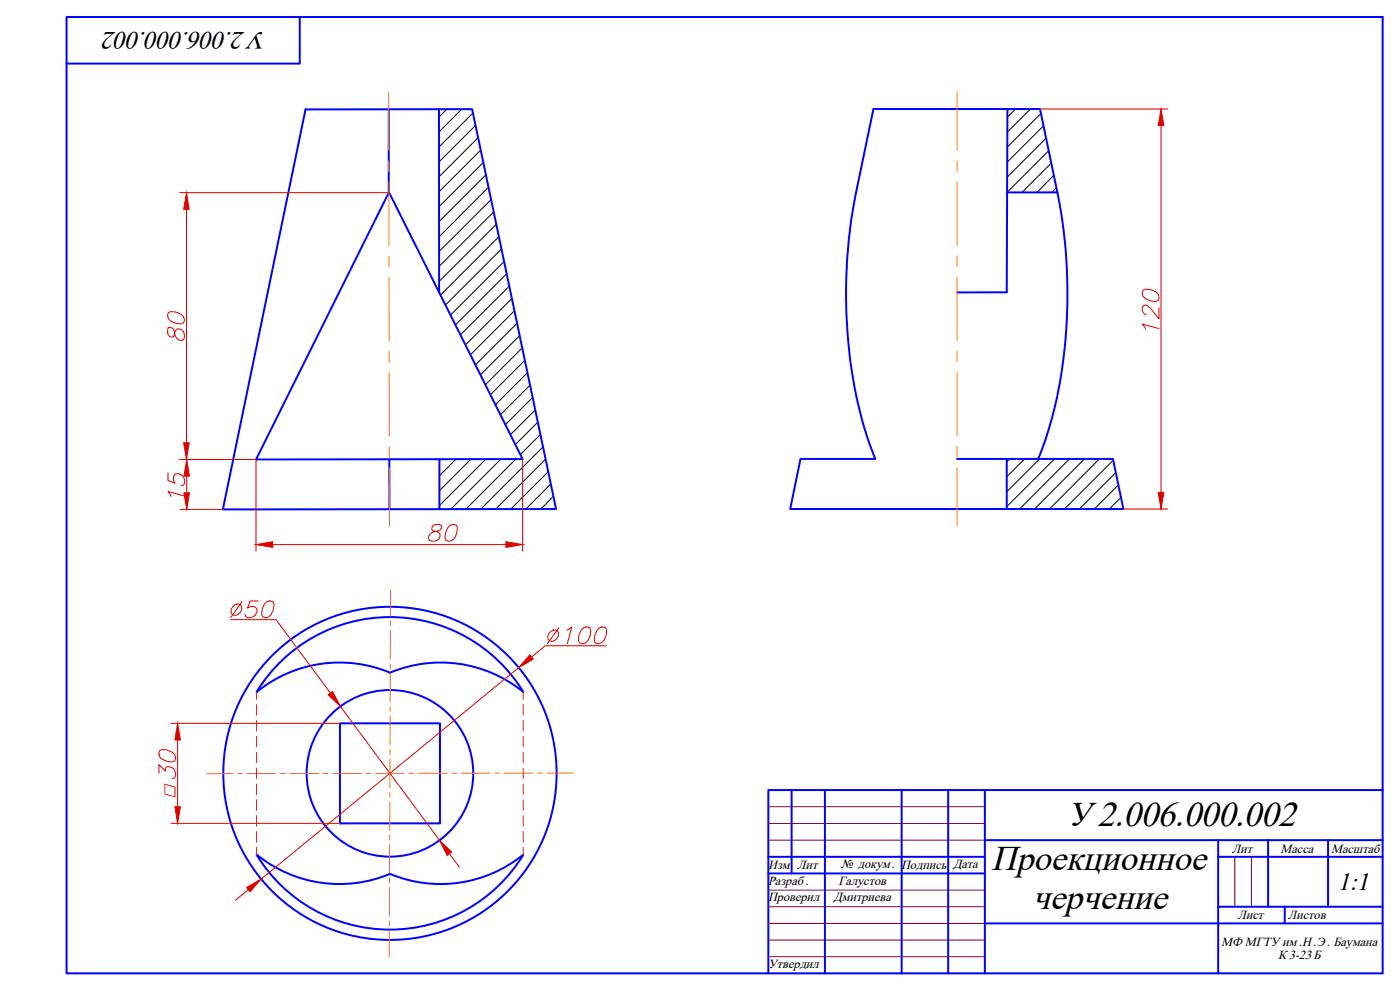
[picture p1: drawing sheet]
<svg xmlns="http://www.w3.org/2000/svg" width="420mm" height="297mm" viewBox="0 0 420 297" stroke-linecap="round" stroke-linejoin="round" font-family="sans-serif">
<g fill="none" stroke="#00f" stroke-width=".59">
<path d="M20 5.1h395v286.9h-395zM90 5.1v14h-70M91.7 32.8h50l25.2 119.9-100 .2zM116.7 32.8v25l-39.9 80.1 80-.2-40-79.9M131.7 32.8l.1 55M302.3 32.7l-.2 55h-14.9M302.1 57.7h15.2M317.3 57.7l-5.2-25h-50l-5.2 25a151.6 151.6 0 0 0 3.2 73.1l2.6 6.9h-22.5l-3 15h99.9l-3.1-15h-46.8M317.3 57.7a152.5 152.5 0 0 1-2.4 70.6l-1.1 3.6-2.2 5.8M116.8 137.8l.1 15M131.9 137.8v15M302.1 137.7v15"/>
<path d="M83.8 199a46.9 46.9 0 0 1 73.2 8.6 39.3 39.3 0 0 0-39.9-5.8 39.4 39.4 0 0 0-40.1 5.8l2.5-3.7zM102 217h30v30h-30zM237.6 237.1v25M247.6 237.1v54.9M270.6 237.1v54.9M284.6 237.1v54.9M295.6 237.1v54.9M415 237.1h-184.4v54.9M77 256.5a39.6 39.6 0 0 0 40.1 5.7 39.4 39.4 0 0 0 39.9-5.7 46.9 46.9 0 0 1-80 0zM230.6 257.1h65M295.6 252.1h119.4M365.6 257.1h49.4"/>
<path d="M365.6 252.1v39.9M380.6 252.1v19.9M398.6 252.1v20M230.6 262.1h65M295.6 277.1h119.4M365.6 272.1h49.4M385.6 272.1v5"/>
<circle cx="117" cy="232" r="25"/>
<circle cx="117" cy="232" r="50"/>
</g>
<path d="M230.6 252.1h65M230.6 247.1h65M230.6 242h65M370.6 257.1v15M375.6 257.1v15M230.6 277.1h65M230.6 272.1h65M230.6 267.1h65M230.6 287h65M230.6 282.1h65" fill="none" stroke="#720039" stroke-width=".3"/>
<g fill="none" stroke="#d00" stroke-width=".3">
<path d="M312.1 32.7h38.3M348.4 37.7v110M53.9 57.8h62.8M56 62.8v70.1M50.5 98.3a2.19 2.19 0 0 0 .6 2.7h.9l.5-1.2a1.46 1.46 0 0 1 1.6-1.1 1.46 1.46 0 0 1 1.2 1.6v.9l-.2 .7a1.82 1.82 0 0 1-2.6-1.7l-.3-1a1.29 1.29 0 0 0-1.7-.9zM50.5 93.8a4.3 4.3 0 0 1 4.6 1.2l.2 .7-.2 1.2a4.1 4.1 0 0 1-4.6-1.2l-.2-.8zM343.1 87.1a4.1 4.1 0 0 1 4.5 1.2l.2 .8-.2 1.1a4.1 4.1 0 0 1-4.5-1.2l-.3-.8zM347.8 98.6l-5-1.4 1 1.5M347.8 92.4v3.3l-2.4-3a1.81 1.81 0 0 0-2.1-1.1l-.2 .2a1.76 1.76 0 0 0 .9 2.6M53.9 137.9h22.9v27.5M156.8 137.7v27.7M50.4 141.8v2.4l2.1 .8a1.61 1.61 0 0 1-.4-1.8 1.61 1.61 0 0 1 1.4-1.1 2.16 2.16 0 0 1 1.4 3.5l-.5 .1"/>
<path d="M54 152.9h12.9M55.4 148.8l-5-1.3 1 1.5M56 142.9v5M130 157.6l-.3 .5v.9l2 .8a1.59 1.59 0 0 1 .2 1.6 1.59 1.59 0 0 1-1.4 1h-1l-.6-.3a1.81 1.81 0 0 1 1.6-2.6l1-.2a1.29 1.29 0 0 0 1-1.7l-.7-.2zM135.1 157.6l.7-.2 1.2 .2a4.3 4.3 0 0 1-1.2 4.5l-.8 .3-1.1-.3a4.1 4.1 0 0 1 1.2-4.5zM337.1 152.7h13.3M81.8 163.4h70M69.2 185.9h13.6l16.3 22M69.9 182a1.55 1.55 0 0 1 2.6 0 2.05 2.05 0 0 1-.6 2 2.05 2.05 0 0 1-2.2 .3 1.75 1.75 0 0 1 .2-2.3zM72.6 180.5l-3.4 4.8M77.5 180.3h-2.4l-.8 2.1a1.61 1.61 0 0 1 1.7-.4 1.61 1.61 0 0 1 1.1 1.4 2.15 2.15 0 0 1-3.4 1.4l-.2-.5M80 180.5l.8-.2 1.1 .2a4.1 4.1 0 0 1-1.2 4.6l-.8 .2-1.1-.2a4.1 4.1 0 0 1 1.2-4.6z"/>
<path d="M165 189.8a1.55 1.55 0 0 1 2.6 0 2.11 2.11 0 0 1-2.8 2.4 1.69 1.69 0 0 1 .2-2.4zM167.7 188.4l-3.4 4.7M170.1 189l1.5-.9-1.3 5M175.1 188.4l.8-.3 1.1 .3a4.1 4.1 0 0 1-1.2 4.5l-.8 .2-1.1-.2a4.1 4.1 0 0 1 1.2-4.5zM179.2 189a1.87 1.87 0 0 1 2.6-.6 4 4 0 0 1-1.2 4.5 1.38 1.38 0 0 1-2.2-.7v-1.2zM182 193.7h-18.3l-4.2 3.4M51.3 217h50.7M102.2 211.9l29.7 40.2M155.7 200.3l-77.3 63.5M47.7 232.1v-2.7l1.9 2 .2-1.2a2.07 2.07 0 0 1 2.5 .7 2.07 2.07 0 0 1-.1 2.6l-.5 .1M47.9 225.2a4.1 4.1 0 0 1 4.6 1.2l.2 .8-.2 1.1a4.1 4.1 0 0 1-4.6-1.2l-.2-.8zM53.3 222v20"/>
<path d="M51.3 247h50.7M134.9 256.1l3 4.1M74.5 266.9l-3.8 3.2"/>
</g>
<g fill="#d00" stroke="#d00" stroke-width=".3">
<path d="M131.9 252.1l3.7 3.5-1.4 1.1z"/>
<path d="M98.5 208.4l1.3-.9 2.4 4.4z"/>
<path d="M74 266.3l4.4-2.5-3.3 3.8z"/>
<path d="M159 196.5l1.1 1.3-4.4 2.5z"/>
<path d="M53.3 217l.8 5h-1.6z"/>
<path d="M52.5 242h1.6l-.8 5z"/>
<path d="M56 137.9l.9 5h-1.7z"/>
<path d="M55.2 147.9h1.7l-.9 5z"/>
<path d="M56 57.8l.8 5h-1.7z"/>
<path d="M55.1 132.9h1.7l-.8 5z"/>
<path d="M151.8 162.5l5 .9-5 .8z"/>
<path d="M76.8 163.4l5-.9v1.7z"/>
<path d="M348.4 32.7l.9 5h-1.7z"/>
<path d="M347.6 147.7h1.7l-.9 5z"/>
</g>
<g fill="none" stroke="#ff7f00" stroke-width=".3">
<path d="M116.6 27.8l.1 17.4M287.2 27.7v17.4M116.7 48.3v3.2M116.7 54.7v19M287.2 48.3v3.2M287.2 54.6v19M116.8 76.9v3.2M287.2 76.8v3.2M116.8 83.3v19M287.2 83.2v19M116.8 105.5v3.2M116.8 111.8v19.1"/>
<path d="M287.2 105.4v3.2M287.2 111.7v19.1M116.8 134.1v3.1M287.2 134v3.1M116.8 140.4l.1 17.4M287.2 140.3v17.4M117.2 177v7.9M117.1 199.2v1.4M117.2 189.2l-.1 8.6M117.2 186.3v1.4M117.1 212v1.5M117.1 214.9v8.6"/>
<path d="M117.1 202v8.6M69.8 232.1h-7.8M71.3 232.1h1.4M74.2 232.1h8.5M84.2 232.1h1.4M95.6 232.1h-8.6M97 232.1h1.4M99.9 232.1h8.6M109.9 232.1h1.4M117 237.8v1.4M117.1 227.7l-.1 8.6M117.1 224.9v1.4"/>
<path d="M121.3 232l-8.6 .1M122.7 232h1.5M125.6 232h8.6M135.6 232h1.4M147 232h-8.6M148.5 232h1.4M151.3 232h8.6M161.3 232h1.4M172 231.9l-7.8 .1M116.9 253.5v8.5M117 250.6v1.4M117 240.6v8.6"/>
<path d="M116.8 279.2v7.8M116.9 266.3v8.6M116.9 276.3v1.4M116.9 263.5v1.4"/>
</g>
<!-- layer: 0 -->
<g fill="none" stroke="#000" stroke-width=".3">
<path d="M134.1 32.8l-2.4 2.3M138.6 32.8l-6.9 6.8M141.9 33.9l-10.2 10.2M142.7 37.6l-11 11M304.8 32.7l-2.5 2.5M309.2 32.7l-6.9 7M312.4 34l-10.1 10.1M313.2 37.7l-10.9 11M143.5 41.3l-11.8 11.8M144.3 45l-12.6 12.6M145 48.8l-13.3 13.2M145.8 52.4l-14.1 14.1"/>
<path d="M146.6 56.2l-14.8 14.8M147.4 59.9l-15.6 15.6M313.9 41.5l-11.6 11.7M314.7 45.2l-12.4 12.5M315.5 48.9l-8.8 8.8M316.3 52.6l-5.1 5.1M317 56.3l-1.3 1.4M148.2 63.6l-16.4 16.4M148.9 67.3l-17.1 17.1M149.7 71l-17.5 17.5M150.5 74.7l-16.8 16.8M151.3 78.4l-16.1 16.1"/>
<path d="M152.1 82.1l-15.4 15.4M152.9 85.8l-14.7 14.7M153.6 89.6l-13.9 13.9M154.4 93.2l-13.2 13.3M155.2 97l-12.5 12.5M156 100.7l-11.8 11.8M156.8 104.4l-11.1 11M157.5 108.1l-10.3 10.3M158.3 111.8l-9.6 9.6M159.1 115.5l-8.9 8.9M159.9 119.2l-8.2 8.2M132.3 137.8l-.4 .4"/>
<path d="M136.9 137.7l-5 5M141.4 137.7l-9.5 9.5M145.8 137.7l-13.9 14M150.3 137.7l-15 15.1M154.8 137.7l-15 15.1M160.7 123l-7.5 7.4M161.4 126.6l-6.7 6.8M162.2 130.4l-6 6M163 134.1l-18.7 18.6M163.7 137.8l-14.9 14.9M303 137.7l-.9 .9M307.5 137.7l-5.4 5.4"/>
<path d="M312 137.7l-9.9 9.9M316.5 137.7l-14.4 14.3M321 137.7l-15 15M325.5 137.7l-15 15M329.9 137.7l-14.9 15M334.1 138.1l-14.7 14.6M164.5 141.5l-11.2 11.2M165.3 145.2l-7.5 7.5M166.1 148.9l-3.8 3.8M166.9 152.6l-.1 .1M334.9 141.8l-11 10.9M335.6 145.5l-7.2 7.2"/>
<path d="M336.4 149.2l-3.5 3.5"/>
</g>
<g fill="none" stroke="#b82e00" stroke-width=".3">
<path d="M77 207.6v2.2M77 211.4v3.2M77 216.2v3.2M157 207.6v2.2M157 211.4v3.2M157 216.2v3.2M77 220.9v3.2M77 225.7v3.2M77 230.4v3.2M77 235.2v3.2M77 240v3.1M157 220.9v3.2"/>
<path d="M157 225.7v3.2M157 230.4v3.2M157 235.2v3.2M157 240v3.1M77 244.7v3.2M77 249.5v3.2M77 254.2v2.3M157 244.7v3.2M157 249.5v3.2M157 254.2v2.3"/>
</g>
<g font-size="10.7">
<text x="320.2" y="248">У 2.006.000.002</text>
<text x="297.5" y="261.1">Проекционное</text>
<text x="309.8" y="272.8">черчение</text>
</g>
<g font-size="7.6">
<text x="80" y="9.6" transform="rotate(-180 80 9.6)">У2.006.000.002</text>
<text x="401.4" y="267">1:1</text>
</g>
<text font-size="7.2" fill="#d00" x="52.7" y="239.6" transform="rotate(-90 52.7 239.6)">□</text>
<g font-size="3.8">
<text x="369.7" y="255.8">Лит</text>
<text x="384.3" y="255.8">Масса</text>
<text x="399.5" y="255.8">Масштаб</text>
<text x="230.5" y="260.8">Изм</text>
<text x="239.2" y="260.8">Лит</text>
<text x="252.3" y="260.4">№ докум. Подпись</text>
<text x="286" y="260.5">Дата</text>
<text x="230.5" y="265.5">Разраб .</text>
<text x="251.6" y="265.4">Галустов</text>
<text x="230.5" y="270.4">Проверил</text>
<text x="250.1" y="270.4">Дмитриева</text>
<text x="371.4" y="275.8">Лист</text>
<text x="386.5" y="275.8">Листов</text>
<text x="366.5" y="283.7">МФ МГТУ им .Н .Э . Баумана</text>
<text x="383.6" y="287.9">К 3-23 Б</text>
<text x="230.5" y="290.4">Утвердил</text>
</g>
</svg>
